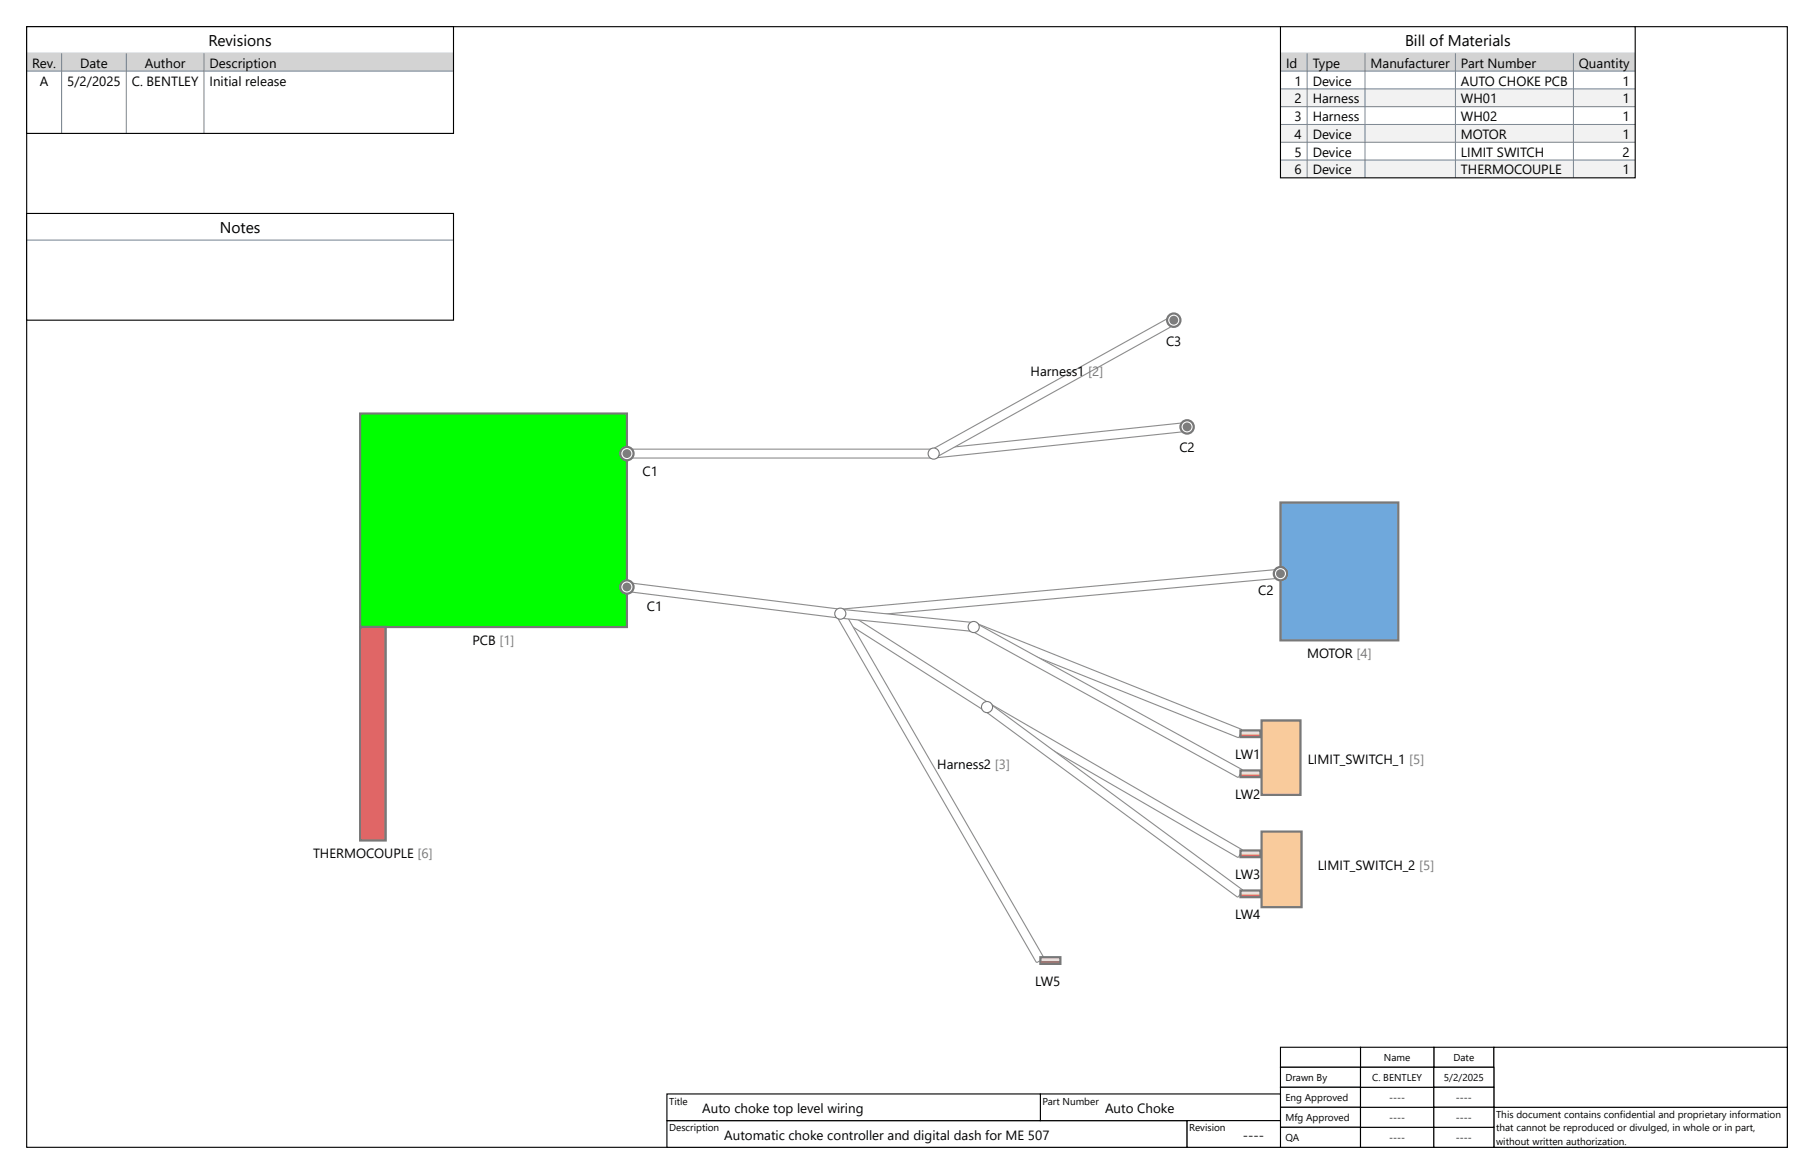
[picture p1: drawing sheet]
<svg xmlns="http://www.w3.org/2000/svg" width="432mm" height="279mm" viewBox="0 0 432 279" stroke-linecap="round" stroke-linejoin="round" font-family="sans-serif">
<path d="M6.3 6.3h419.1v266.7h-419.1z" fill="none" stroke="#000" stroke-width=".26"/>
<g fill="#fff" stroke="#000" stroke-width=".26">
<path d="M158.7 266.7h123.9v6.4h-123.9z" fill-rule="evenodd"/>
<path d="M341.3 249.2h14.3v4.8h-14.3z" fill-rule="evenodd"/>
<path d="M323.8 249.2h17.5v4.8h-17.5z" fill-rule="evenodd"/>
<path d="M304.8 249.2h19v4.8h-19z" fill-rule="evenodd"/>
<path d="M304.8 254h19v4.8h-19z" fill-rule="evenodd"/>
<path d="M304.8 258.8h19v4.7h-19z" fill-rule="evenodd"/>
<path d="M304.8 263.5h19v4.8h-19z" fill-rule="evenodd"/>
<path d="M304.8 268.3h19v4.8h-19z" fill-rule="evenodd"/>
<path d="M355.6 263.5h69.8v9.5h-69.8z" fill-rule="evenodd"/>
<path d="M247.6 260.3h57.2v6.4h-57.2z" fill-rule="evenodd"/>
<path d="M282.6 266.7h22.2v6.4h-22.2z" fill-rule="evenodd"/>
<path d="M158.8 260.3h88.8v6.4h-88.8z" fill-rule="evenodd"/>
<path d="M355.6 249.2h69.8v14.3h-69.8z" fill-rule="evenodd"/>
<path d="M323.8 268.3h17.5v4.8h-17.5z" fill-rule="evenodd"/>
<path d="M323.8 263.5h17.5v4.8h-17.5z" fill-rule="evenodd"/>
<path d="M323.8 258.8h17.5v4.7h-17.5z" fill-rule="evenodd"/>
<path d="M323.8 254h17.5v4.8h-17.5z" fill-rule="evenodd"/>
<path d="M341.3 254h14.3v4.8h-14.3z" fill-rule="evenodd"/>
<path d="M341.3 258.8h14.3v4.7h-14.3z" fill-rule="evenodd"/>
<path d="M341.3 268.3h14.3v4.8h-14.3z" fill-rule="evenodd"/>
<path d="M341.3 263.5h14.3v4.8h-14.3z" fill-rule="evenodd"/>
</g>
<path d="M304.8 6.4h84.4v35.9h-84.4z" fill-rule="evenodd" fill="#fff"/>
<path d="M304.8 12.7h84.4" fill="none" stroke="#708090" stroke-width=".24"/>
<path d="M304.8 12.7h84.4v4.2h-84.4z" fill-rule="evenodd" fill="#d3d3d3"/>
<path d="M304.8 16.9h84.4" fill="none" stroke="#708090" stroke-width=".24"/>
<path d="M304.8 21.2h84.4v4.2h-84.4z" fill-rule="evenodd" fill="#f2f2f2"/>
<path d="M304.8 21.2h84.4M304.8 25.4h84.4" fill="none" stroke="#708090" stroke-width=".24"/>
<path d="M304.8 29.6h84.4v4.3h-84.4z" fill-rule="evenodd" fill="#f2f2f2"/>
<path d="M304.8 29.6h84.4M304.8 33.9h84.4" fill="none" stroke="#708090" stroke-width=".24"/>
<path d="M304.8 38.1h84.4v4.2h-84.4z" fill-rule="evenodd" fill="#f2f2f2"/>
<path d="M311.1 12.7v29.6M324.9 12.7v29.6M346.4 12.7v29.6M374.5 12.7v29.6M304.8 38.1h84.4" fill="none" stroke="#708090" stroke-width=".24"/>
<path d="M304.8 6.4h84.4v35.9h-84.4z" fill="none" stroke="#000" stroke-width=".26"/>
<path d="M6.3 50.8h101.6v25.4h-101.6z" fill-rule="evenodd" fill="#fff"/>
<path d="M6.3 57.1h101.6" fill="none" stroke="#708090" stroke-width=".24"/>
<path d="M6.3 50.8h101.6v25.4h-101.6z" fill="none" stroke="#000" stroke-width=".26"/>
<path d="M6.3 6.4h101.6v25.4h-101.6z" fill-rule="evenodd" fill="#fff"/>
<path d="M6.3 12.7h101.6" fill="none" stroke="#708090" stroke-width=".24"/>
<path d="M6.3 12.7h101.6v4.2h-101.6z" fill-rule="evenodd" fill="#d3d3d3"/>
<path d="M6.3 16.9h101.6M14.7 12.7v19.1M30.1 12.7v19.1M48.6 12.7v19.1" fill="none" stroke="#708090" stroke-width=".24"/>
<path d="M6.3 6.4h101.6v25.4h-101.6z" fill="none" stroke="#000" stroke-width=".26"/>
<path d="M85.7 98.4h63.5v50.8h-63.5z" fill-rule="evenodd" fill="#0f0" stroke="#787878" stroke-width=".53"/>
<path d="M304.8 119.6h28v32.8h-28z" fill-rule="evenodd" fill="#6fa8dc" stroke="#787878" stroke-width=".53"/>
<g fill="#f9cb9c" stroke="#787878" stroke-width=".53">
<path d="M300.3 171.4h9.3v17.8h-9.3z" fill-rule="evenodd"/>
<path d="M300.3 197.9h9.5v18h-9.5z" fill-rule="evenodd"/>
</g>
<path d="M85.7 149.2h6.1v50.8h-6.1z" fill-rule="evenodd" fill="#e06666" stroke="#787878" stroke-width=".53"/>
<g fill="#fff" stroke="#8c8c8c" stroke-width=".26">
<path d="M149.3 107l.2-.1h72.5l.2 .3v1.5l-.2 .3h-72.5l-.3-.3z" fill-rule="evenodd"/>
<path d="M222.3 106.9l59.9-6.3 .3 .2 .2 1.6-.3 .3-59.8 6.3-.3-.3z" fill-rule="evenodd"/>
<path d="M221.9 107l56.8-31.6 .3 .1 .8 1.4-.1 .4-56.7 31.4-.4-.1z" fill-rule="evenodd"/>
</g>
<circle cx="222.2" cy="108" r="1.32" fill="#fff" stroke="#787878" stroke-width=".26"/>
<circle cx="149.2" cy="108" r="1.59" fill="#fff" stroke="#787878" stroke-width=".53"/>
<circle cx="149.2" cy="108" r="1.06" fill="#808080"/>
<circle cx="282.6" cy="101.6" r="1.59" fill="#fff" stroke="#787878" stroke-width=".53"/>
<circle cx="282.6" cy="101.6" r="1.06" fill="#808080"/>
<circle cx="279.4" cy="76.2" r="1.59" fill="#fff" stroke="#787878" stroke-width=".53"/>
<circle cx="279.4" cy="76.2" r="1.06" fill="#808080"/>
<g fill="#fff" stroke="#8c8c8c" stroke-width=".26">
<path d="M200.5 145.4l.3-.1 34.5 21.9 .1 .4-.9 1.3-.3 .1-34.5-21.9-.1-.4z" fill-rule="evenodd"/>
<path d="M200.1 145l104.3-9.5 .3 .2 .2 1.6-.3 .3-104.2 9.5-.3-.3z" fill-rule="evenodd"/>
<path d="M199.3 146.4l1.4-.7 .4 .1 47.3 82-.1 .4-1.3 .8-.4-.1-47.4-82.1z" fill-rule="evenodd"/>
<path d="M200.2 145.1l.2-.1 31.2 3.1 .3 .3-.2 1.6-.3 .3-31.2-3.2-.3-.3z" fill-rule="evenodd"/>
<path d="M235.3 167.6l.4-.1 59.9 34.7 .1 .3-.8 1.4-.4 .1-59.9-34.7v-.3z" fill-rule="evenodd"/>
<path d="M235.4 167.6h.4l59.9 44.1v.4l-.9 1.3h-.4l-59.9-44.1v-.4z" fill-rule="evenodd"/>
<path d="M149.4 138.8l.2-.1 50.3 6.3 .2 .3-.2 1.5-.3 .3-50.2-6.3-.3-.3z" fill-rule="evenodd"/>
<path d="M232.2 148.4l.2-.1 63 25.2 .2 .4-.6 1.5-.4 .1-63-25.2-.1-.3z" fill-rule="evenodd"/>
<path d="M232.3 148.4h.2l63.1 34.7 .1 .4-.8 1.3-.4 .2-63-34.7-.1-.4z" fill-rule="evenodd"/>
</g>
<g fill="#fff" stroke="#787878" stroke-width=".26">
<circle cx="231.8" cy="149.2" r="1.32"/>
<circle cx="234.9" cy="168.3" r="1.32"/>
<circle cx="200" cy="146.1" r="1.32"/>
</g>
<g fill="#fff" stroke="#787878" stroke-width=".53">
<path d="M295.3 173.8h4.7v1.6h-4.7z" fill-rule="evenodd"/>
<path d="M295.3 183.4h4.7v1.5h-4.7z" fill-rule="evenodd"/>
<path d="M295.3 202.4h4.7v1.6h-4.7z" fill-rule="evenodd"/>
<path d="M295.3 211.9h4.7v1.6h-4.7z" fill-rule="evenodd"/>
<path d="M247.6 227.8h4.8v1.6h-4.8z" fill-rule="evenodd"/>
<circle cx="149.2" cy="139.7" r="1.59"/>
</g>
<circle cx="149.2" cy="139.7" r="1.06" fill="#808080"/>
<circle cx="304.8" cy="136.5" r="1.59" fill="#fff" stroke="#787878" stroke-width=".53"/>
<circle cx="304.8" cy="136.5" r="1.06" fill="#808080"/>
<g font-size="3.7">
<text x="49.6" y="11.1">Revisions</text>
<text x="334.5" y="11.1">Bill of Materials</text>
<text x="52.3" y="55.5">Notes</text>
</g>
<g font-size="3.2">
<text x="7.7" y="16.1">Rev.</text>
<text x="19.1" y="16.1">Date</text>
<text x="34.5" y="16.1">Author</text>
<text x="49.9" y="16.1">Description</text>
<text x="306.1" y="16.1">Id</text>
<text x="312.5" y="16.1">Type</text>
<text x="326.2" y="16.1">Manufacturer</text>
<text x="347.8" y="16.1">Part Number</text>
<text x="375.9" y="16.1">Quantity</text>
<text x="9.5" y="20.4">A</text>
<text x="16" y="20.4">5/2/2025</text>
<text x="31.4" y="20.4">C. BENTLEY</text>
<text x="49.9" y="20.4">Initial release</text>
<text x="308.1" y="20.3">1</text>
<text x="312.5" y="20.3">Device</text>
<text x="347.8" y="20.3">AUTO CHOKE PCB</text>
<text x="386.2" y="20.3">1</text>
<text x="308.1" y="24.6">2</text>
<text x="308.1" y="28.8">3</text>
<text x="312.5" y="24.6">Harness</text>
<text x="312.5" y="28.8">Harness</text>
<text x="347.8" y="24.6">WH01</text>
<text x="347.8" y="28.8">WH02</text>
<text x="386.2" y="24.6">1</text>
<text x="386.2" y="28.8">1</text>
<text x="308.1" y="33">4</text>
<text x="312.5" y="33">Device</text>
<text x="347.8" y="33">MOTOR</text>
<text x="386.2" y="33">1</text>
<text x="308.1" y="37.3">5</text>
<text x="308.1" y="41.5">6</text>
<text x="312.5" y="37.3">Device</text>
<text x="312.5" y="41.5">Device</text>
<text x="347.8" y="37.3">LIMIT SWITCH</text>
<text x="347.8" y="41.5">THERMOCOUPLE</text>
<text x="386.2" y="37.3">2</text>
<text x="386.2" y="41.5">1</text>
<text x="277.6" y="82.3">C3</text>
<text x="245.3" y="89.4">Harness1 [2]</text>
<text x="280.7" y="107.7">C2</text>
<text x="152.9" y="113.2">C1</text>
<text x="299.5" y="141.5">C2</text>
<text x="154" y="145.5">C1</text>
<text x="112.4" y="153.5">PCB [1]</text>
<text x="311.1" y="156.6">MOTOR [4]</text>
<text x="223.1" y="183.1">Harness2 [3]</text>
<text x="294.1" y="180.7">LW1</text>
<text x="311.3" y="181.8">LIMIT_SWITCH_1 [5]</text>
<text x="294.1" y="190.2">LW2</text>
<text x="74.5" y="204.3">THERMOCOUPLE [6]</text>
<text x="294.1" y="209.3">LW3</text>
<text x="313.7" y="207.2">LIMIT_SWITCH_2 [5]</text>
<text x="294.1" y="218.8">LW4</text>
<text x="246.4" y="234.7">LW5</text>
<text x="167.2" y="264.8">Auto choke top level wiring</text>
<text x="263.1" y="264.8">Auto Choke</text>
<text x="172.4" y="271.2">Automatic choke controller and digital dash for ME 507</text>
<text x="295.8" y="271.2">----</text>
</g>
<g font-size="2.4">
<text x="306" y="257.4">Drawn By</text>
<text x="326.6" y="257.4">C. BENTLEY</text>
<text x="329.4" y="252.6">Name</text>
<text x="343.7" y="257.4">5/2/2025</text>
<text x="346" y="252.6">Date</text>
<text x="159.3" y="262.9">Title</text>
<text x="248.2" y="262.9">Part Number</text>
<text x="306" y="262.1">Eng Approved</text>
<text x="330.7" y="262.1">----</text>
<text x="346.6" y="262.1">----</text>
<text x="159.3" y="269.3">Description</text>
<text x="283.1" y="269.3">Revision</text>
<text x="306" y="266.9">Mfg Approved</text>
<text x="330.7" y="266.9">----</text>
<text x="346.6" y="266.9">----</text>
<text x="356.1" y="266.1">This document contains confidential and proprietary information</text>
<text x="356.1" y="269.3">that cannot be reproduced or divulged, in whole or in part,</text>
<text x="306" y="271.7">QA</text>
<text x="330.7" y="271.7">----</text>
<text x="346.6" y="271.7">----</text>
<text x="356.1" y="272.4">without written authorization.</text>
</g>
</svg>
